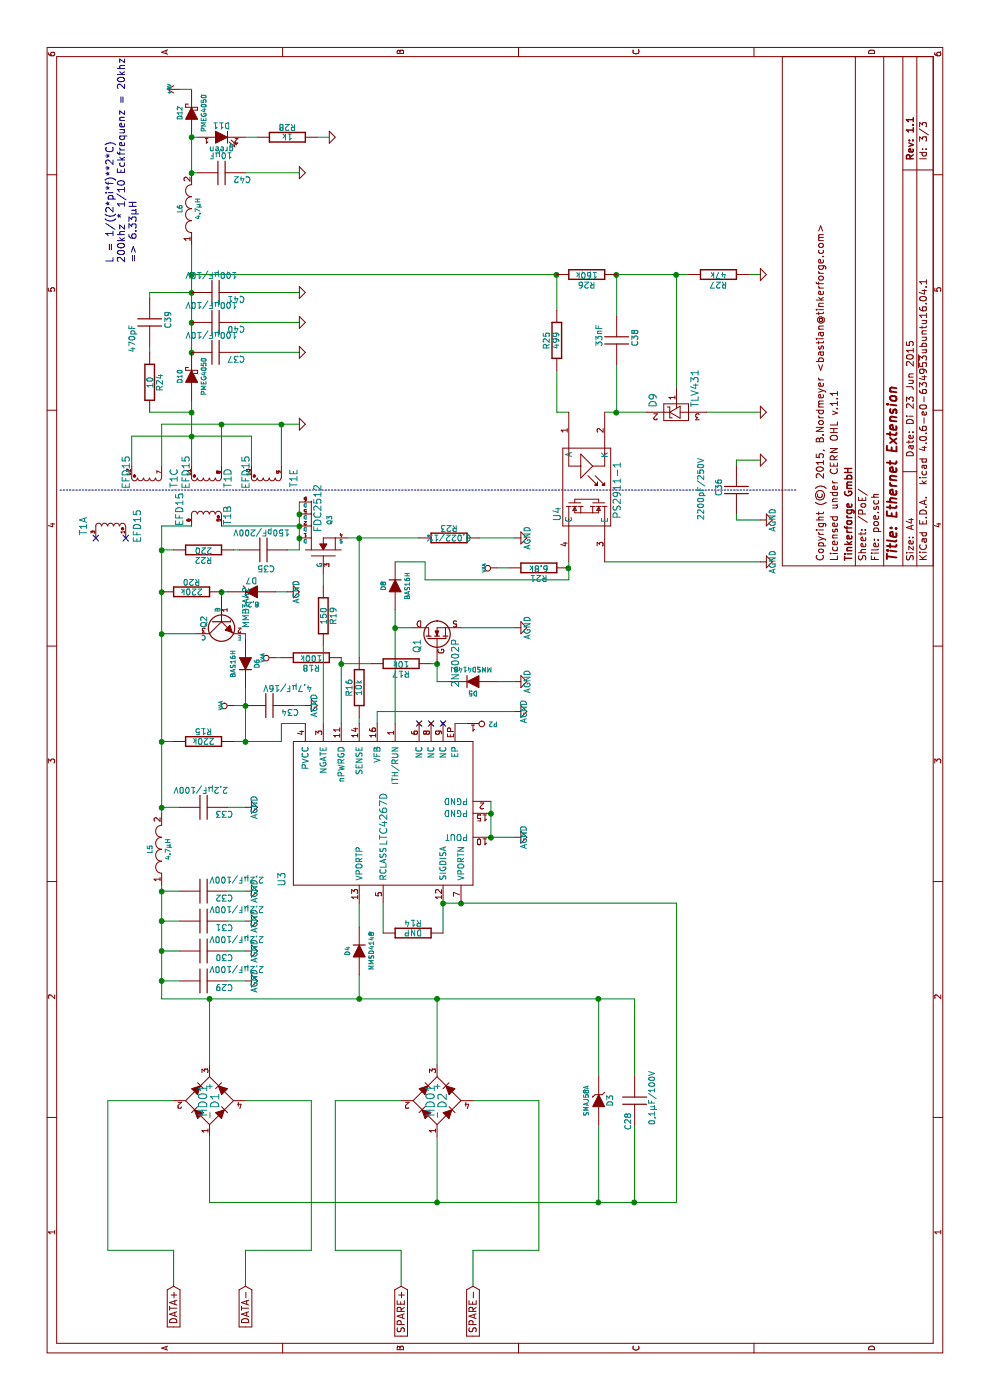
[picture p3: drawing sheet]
EESchema Schematic File Version 2
LIBS:tinkerforge
LIBS:power
LIBS:device
LIBS:transistors
LIBS:conn
LIBS:linear
LIBS:regul
LIBS:74xx
LIBS:cmos4000
LIBS:adc-dac
LIBS:memory
LIBS:xilinx
LIBS:microcontrollers
LIBS:dsp
LIBS:microchip
LIBS:analog_switches
LIBS:motorola
LIBS:texas
LIBS:intel
LIBS:audio
LIBS:interface
LIBS:digital-audio
LIBS:philips
LIBS:display
LIBS:cypress
LIBS:siliconi
LIBS:opto
LIBS:atmel
LIBS:contrib
LIBS:valves
EELAYER 25 0
EELAYER END
$Descr A4 11693 8268
encoding utf-8
Sheet 3 3
Title "Ethernet Extension"
Date "Di 23 Jun 2015"
Rev "1.1"
Comp "Tinkerforge GmbH"
Comment1 "Licensed under CERN OHL v.1.1"
Comment2 "Copyright (©) 2015, B.Nordmeyer <bastian@tinkerforge.com>"
Comment3 ""
Comment4 ""
$EndDescr
Wire Wire Line
	5650 3800 5650 3900
Wire Wire Line
	3550 3000 3350 3000
Wire Wire Line
	7000 6350 7000 5050
Connection ~ 9400 5650
Wire Wire Line
	9400 5750 9400 5150
Connection ~ 8250 5150
Wire Wire Line
	8250 5400 8250 5050
Connection ~ 9400 5150
Connection ~ 9400 4650
Wire Wire Line
	9400 1600 9400 4650
Wire Wire Line
	8250 5150 8650 5150
Wire Wire Line
	9400 4650 9100 4650
Wire Wire Line
	9200 1250 9250 1250
Wire Wire Line
	9250 1250 9250 1600
Connection ~ 8250 1600
Wire Wire Line
	8250 1600 8250 1250
Wire Wire Line
	7500 2500 7100 2500
Wire Wire Line
	7100 2000 7100 1950
Wire Wire Line
	6200 2350 6200 2300
Wire Wire Line
	7000 4750 6850 4750
Wire Wire Line
	6950 4250 6950 4150
Connection ~ 6450 3300
Wire Wire Line
	6150 3600 6150 3650
Wire Wire Line
	5650 3150 5750 3150
Wire Wire Line
	5750 3150 5750 4300
Wire Wire Line
	6200 3000 7200 3000
Wire Wire Line
	950  3350 1250 3350
Wire Wire Line
	950  1450 1250 1450
Wire Wire Line
	7850 6350 7850 6150
Connection ~ 6950 4750
Wire Wire Line
	6000 4300 6000 4150
Wire Wire Line
	5800 2050 5800 1950
Wire Wire Line
	9250 2500 9250 2000
Wire Wire Line
	9000 2500 9000 2000
Wire Wire Line
	7850 6150 7800 6150
Wire Wire Line
	8350 1600 7800 1600
Wire Wire Line
	8150 1850 7800 1850
Wire Wire Line
	8150 2350 7800 2350
Wire Wire Line
	7800 1100 8050 1100
Wire Wire Line
	7300 1600 7300 1350
Connection ~ 7400 2500
Connection ~ 7200 3000
Wire Wire Line
	7200 4300 7200 4000
Wire Wire Line
	4700 4300 4700 4100
Connection ~ 4700 4100
Wire Wire Line
	6750 2400 6750 2300
Wire Wire Line
	6400 1350 6400 1650
Wire Wire Line
	6700 1850 6750 1850
Connection ~ 5500 1350
Wire Wire Line
	5800 2450 5800 2550
Connection ~ 5500 2050
Wire Wire Line
	5500 1350 5500 1450
Wire Wire Line
	3350 1350 4300 1350
Wire Wire Line
	4950 2050 4950 1900
Wire Wire Line
	4950 1350 4950 1500
Connection ~ 4950 1350
Connection ~ 3350 1750
Wire Wire Line
	3350 1350 3350 5300
Wire Wire Line
	3900 3700 4150 3700
Connection ~ 3350 3000
Connection ~ 1650 5000
Wire Wire Line
	1650 5300 2300 5300
Wire Wire Line
	1650 5000 2300 5000
Connection ~ 3350 3650
Wire Wire Line
	2500 2800 1250 2800
Wire Wire Line
	1250 2800 1250 3350
Wire Wire Line
	1250 2600 1250 2050
Wire Wire Line
	1250 2600 2500 2600
Wire Wire Line
	1250 1450 1250 900 
Wire Wire Line
	1250 900  2500 900 
Wire Wire Line
	2500 4500 1250 4500
Wire Wire Line
	1250 4500 1250 3950
Connection ~ 1650 3650
Wire Wire Line
	3350 5000 2700 5000
Wire Wire Line
	3350 5300 2700 5300
Connection ~ 3350 5000
Wire Wire Line
	1650 1750 1650 5650
Wire Wire Line
	1650 5650 4150 5650
Connection ~ 1650 5300
Wire Wire Line
	4150 5650 4150 3700
Connection ~ 4150 3850
Wire Wire Line
	4150 3200 3900 3200
Wire Wire Line
	5650 2550 5650 2350
Wire Wire Line
	5650 2350 5500 2350
Wire Wire Line
	5500 2350 5500 1950
Wire Wire Line
	5500 2050 5950 2050
Connection ~ 5800 2050
Wire Wire Line
	6400 2050 6350 2050
Connection ~ 6400 1350
Wire Wire Line
	6750 1850 6750 1900
Connection ~ 6750 1850
Connection ~ 4900 4100
Wire Wire Line
	7200 3500 7200 2900
Connection ~ 7300 2500
Connection ~ 6750 1350
Wire Wire Line
	7300 1850 7300 2500
Wire Wire Line
	8050 1100 8050 2100
Wire Wire Line
	8050 2100 7800 2100
Connection ~ 8050 1600
Wire Wire Line
	7800 1350 8150 1350
Connection ~ 8150 1850
Wire Wire Line
	8150 1350 8150 2500
Connection ~ 8150 2350
Wire Wire Line
	8750 2500 8750 2000
Wire Wire Line
	7400 6150 7350 6150
Connection ~ 8750 1600
Connection ~ 9250 1600
Connection ~ 9000 1600
Wire Wire Line
	9650 1600 8750 1600
Wire Wire Line
	6450 3300 6450 3450
Wire Wire Line
	6450 4300 6450 3850
Wire Wire Line
	6150 3650 6000 3650
Wire Wire Line
	6000 3650 6000 3750
Connection ~ 6150 3650
Wire Wire Line
	7350 6150 7350 6350
Wire Wire Line
	1250 2050 950  2050
Wire Wire Line
	1250 3950 950  3950
Wire Wire Line
	5700 3000 5650 3000
Wire Wire Line
	6150 3100 6150 2850
Wire Wire Line
	5650 3300 6600 3300
Wire Wire Line
	6850 4750 6850 3550
Wire Wire Line
	6850 3550 7000 3550
Wire Wire Line
	7000 3550 7000 3300
Wire Wire Line
	6200 2850 5650 2850
Connection ~ 6150 2850
Wire Wire Line
	7100 2500 7100 2400
Connection ~ 7200 2500
Wire Wire Line
	7100 1450 7100 1350
Connection ~ 7100 1350
Wire Notes Line
	7600 500  7600 6650
Wire Wire Line
	8750 1250 8800 1250
Connection ~ 9400 1600
Wire Wire Line
	8600 4650 8250 4650
Wire Wire Line
	8250 4650 8250 4750
Wire Wire Line
	9400 5150 9050 5150
Wire Wire Line
	8250 6350 8250 5900
Wire Wire Line
	9400 5650 8450 5650
Wire Wire Line
	9400 6250 9400 6350
Wire Wire Line
	4150 3000 3950 3000
Wire Wire Line
	4700 4100 5000 4100
$Comp
L GND #PWR049
U 1 1
P 10250 2500
F 0 "#PWR049" H 10250 2500 30  0001 C CNN
F 1 "GND" H 10250 2430 30  0001 C CNN
F 2 "" H 10250 2500 60  0001 C CNN
F 3 "" H 10250 2500 60  0001 C CNN
	1    10250 2500
	1    0    0    -1  
$EndComp
$Comp
L C C42
U 1 1
P 10250 1850
F 0 "C42" V 10300 1950 50  0000 L CNN
F 1 "10µF" V 10100 1750 50  0000 L CNN
F 2 "1206" H 10250 1850 60  0001 C CNN
F 3 "" H 10250 1850 60  0001 C CNN
	1    10250 1850
	-1   0    0    1   
$EndComp
NoConn ~ 5650 3500
NoConn ~ 5650 3600
$Comp
L LTC4267D U3
U 1 1
P 4900 3150
F 0 "U3" H 4350 3950 60  0000 C CNN
F 1 "LTC4267D" H 4850 3100 60  0000 C CNN
F 2 "DFN16_5x3" H 4900 3150 60  0001 C CNN
F 3 "" H 4900 3150 60  0001 C CNN
	1    4900 3150
	1    0    0    -1  
$EndComp
$Comp
L DIODE D4
U 1 1
P 3750 3000
F 0 "D4" H 3750 3100 40  0000 C CNN
F 1 "MMSD4148" H 3750 2900 40  0000 C CNN
F 2 "SOD-123" H 3750 3000 60  0001 C CNN
F 3 "" H 3750 3000 60  0001 C CNN
	1    3750 3000
	1    0    0    -1  
$EndComp
$Comp
L GND #PWR050
U 1 1
P 8250 6350
F 0 "#PWR050" H 8250 6350 30  0001 C CNN
F 1 "GND" H 8250 6280 30  0001 C CNN
F 2 "" H 8250 6350 60  0001 C CNN
F 3 "" H 8250 6350 60  0001 C CNN
	1    8250 6350
	1    0    0    -1  
$EndComp
$Comp
L TLV431 D9
U 1 1
P 8250 5650
F 0 "D9" H 8350 5850 60  0000 C CNN
F 1 "TLV431" H 8450 5500 60  0000 C CNN
F 2 "SOT23-3" H 8250 5650 60  0001 C CNN
F 3 "" H 8250 5650 60  0001 C CNN
	1    8250 5650
	1    0    0    -1  
$EndComp
$Comp
L GND #PWR051
U 1 1
P 9400 6350
F 0 "#PWR051" H 9400 6350 30  0001 C CNN
F 1 "GND" H 9400 6280 30  0001 C CNN
F 2 "" H 9400 6350 60  0001 C CNN
F 3 "" H 9400 6350 60  0001 C CNN
	1    9400 6350
	1    0    0    -1  
$EndComp
$Comp
L R R27
U 1 1
P 9400 6000
F 0 "R27" V 9480 6000 50  0000 C CNN
F 1 "47k" V 9400 6000 50  0000 C CNN
F 2 "0603" H 9400 6000 60  0001 C CNN
F 3 "" H 9400 6000 60  0001 C CNN
	1    9400 6000
	-1   0    0    1   
$EndComp
$Comp
L R R26
U 1 1
P 9400 4900
F 0 "R26" V 9480 4900 50  0000 C CNN
F 1 "160k" V 9400 4900 50  0000 C CNN
F 2 "0603" H 9400 4900 60  0001 C CNN
F 3 "" H 9400 4900 60  0001 C CNN
	1    9400 4900
	-1   0    0    1   
$EndComp
$Comp
L C C38
U 1 1
P 8850 5150
F 0 "C38" V 9000 5100 50  0000 L CNN
F 1 "33nF" V 8700 5100 50  0000 L CNN
F 2 "0603" H 8850 5150 60  0001 C CNN
F 3 "" H 8850 5150 60  0001 C CNN
	1    8850 5150
	0    1    1    0   
$EndComp
$Comp
L R R25
U 1 1
P 8850 4650
F 0 "R25" V 8930 4650 50  0000 C CNN
F 1 "499" V 8850 4650 50  0000 C CNN
F 2 "0603" H 8850 4650 60  0001 C CNN
F 3 "" H 8850 4650 60  0001 C CNN
	1    8850 4650
	0    -1   -1   0   
$EndComp
$Comp
L DIODESCH D10
U 1 1
P 8550 1600
F 0 "D10" H 8550 1700 40  0000 C CNN
F 1 "PMEG4050" H 8550 1500 40  0000 C CNN
F 2 "SOD-128" H 8550 1600 60  0001 C CNN
F 3 "" H 8550 1600 60  0001 C CNN
	1    8550 1600
	1    0    0    -1  
$EndComp
$Comp
L C C39
U 1 1
P 9000 1250
F 0 "C39" V 9150 1200 50  0000 L CNN
F 1 "470pF" V 8850 1000 50  0000 L CNN
F 2 "0603" H 9000 1250 60  0001 C CNN
F 3 "" H 9000 1250 60  0001 C CNN
	1    9000 1250
	0    1    1    0   
$EndComp
$Comp
L R R24
U 1 1
P 8500 1250
F 0 "R24" V 8580 1250 50  0000 C CNN
F 1 "10" V 8500 1250 50  0000 C CNN
F 2 "0603" H 8500 1250 60  0001 C CNN
F 3 "" H 8500 1250 60  0001 C CNN
	1    8500 1250
	0    1    1    0   
$EndComp
$Comp
L VAA #PWR052
U 1 1
P 6200 2300
F 0 "#PWR052" H 6200 2360 30  0001 C CNN
F 1 "VAA" H 6200 2410 30  0000 C CNN
F 2 "" H 6200 2300 60  0001 C CNN
F 3 "" H 6200 2300 60  0001 C CNN
	1    6200 2300
	1    0    0    -1  
$EndComp
$Comp
L AGND #PWR053
U 1 1
P 7000 6350
F 0 "#PWR053" H 7000 6350 40  0001 C CNN
F 1 "AGND" H 7000 6250 50  0000 C CNN
F 2 "" H 7000 6350 60  0001 C CNN
F 3 "" H 7000 6350 60  0001 C CNN
	1    7000 6350
	1    0    0    -1  
$EndComp
$Comp
L VAA #PWR054
U 1 1
P 6950 4150
F 0 "#PWR054" H 6950 4210 30  0001 C CNN
F 1 "VAA" H 6950 4260 30  0000 C CNN
F 2 "" H 6950 4150 60  0001 C CNN
F 3 "" H 6950 4150 60  0001 C CNN
	1    6950 4150
	1    0    0    -1  
$EndComp
$Comp
L R R21
U 1 1
P 6950 4500
F 0 "R21" V 7030 4500 50  0000 C CNN
F 1 "6.8k" V 6950 4500 50  0000 C CNN
F 2 "0603" H 6950 4500 60  0001 C CNN
F 3 "" H 6950 4500 60  0001 C CNN
	1    6950 4500
	-1   0    0    1   
$EndComp
$Comp
L R R18
U 1 1
P 6200 2600
F 0 "R18" V 6280 2600 50  0000 C CNN
F 1 "100k" V 6200 2600 50  0000 C CNN
F 2 "0603" H 6200 2600 60  0001 C CNN
F 3 "" H 6200 2600 60  0001 C CNN
	1    6200 2600
	-1   0    0    1   
$EndComp
$Comp
L R R17
U 1 1
P 6150 3350
F 0 "R17" V 6230 3350 50  0000 C CNN
F 1 "10k" V 6150 3350 50  0000 C CNN
F 2 "0603" H 6150 3350 60  0001 C CNN
F 3 "" H 6150 3350 60  0001 C CNN
	1    6150 3350
	-1   0    0    1   
$EndComp
$Comp
L AGND #PWR055
U 1 1
P 6000 4300
F 0 "#PWR055" H 6000 4300 40  0001 C CNN
F 1 "AGND" H 6000 4200 50  0000 C CNN
F 2 "" H 6000 4300 60  0001 C CNN
F 3 "" H 6000 4300 60  0001 C CNN
	1    6000 4300
	1    0    0    -1  
$EndComp
$Comp
L DIODE D5
U 1 1
P 6000 3950
F 0 "D5" H 6000 4050 40  0000 C CNN
F 1 "MMSD4148" H 6000 3850 40  0000 C CNN
F 2 "SOD-123" H 6000 3950 60  0001 C CNN
F 3 "" H 6000 3950 60  0001 C CNN
	1    6000 3950
	0    -1   -1   0   
$EndComp
$Comp
L AGND #PWR056
U 1 1
P 6450 4300
F 0 "#PWR056" H 6450 4300 40  0001 C CNN
F 1 "AGND" H 6450 4200 50  0000 C CNN
F 2 "" H 6450 4300 60  0001 C CNN
F 3 "" H 6450 4300 60  0001 C CNN
	1    6450 4300
	1    0    0    -1  
$EndComp
$Comp
L DIODE D8
U 1 1
P 6800 3300
F 0 "D8" H 6800 3400 40  0000 C CNN
F 1 "BAS16H" H 6800 3200 40  0000 C CNN
F 2 "SOD-123" H 6800 3300 60  0001 C CNN
F 3 "" H 6800 3300 60  0001 C CNN
	1    6800 3300
	1    0    0    -1  
$EndComp
$Comp
L MOSFET_N_CH Q1
U 1 1
P 6350 3650
F 0 "Q1" H 6360 3820 60  0000 R CNN
F 1 "2N7002P" H 6360 3500 60  0000 R CNN
F 2 "SOT23GDS" H 6350 3650 60  0001 C CNN
F 3 "" H 6350 3650 60  0001 C CNN
	1    6350 3650
	1    0    0    -1  
$EndComp
$Comp
L AGND #PWR057
U 1 1
P 5750 4300
F 0 "#PWR057" H 5750 4300 40  0001 C CNN
F 1 "AGND" H 5750 4230 50  0000 C CNN
F 2 "" H 5750 4300 60  0001 C CNN
F 3 "" H 5750 4300 60  0001 C CNN
	1    5750 4300
	1    0    0    -1  
$EndComp
$Comp
L OPTO-TRANSISTOR4 U4
U 1 1
P 7600 4900
F 0 "U4" H 7800 5150 60  0000 C CNN
F 1 "PS2911-1" H 7600 4650 60  0000 C CNN
F 2 "PS2911" H 7600 4900 60  0001 C CNN
F 3 "" H 7600 4900 60  0001 C CNN
	1    7600 4900
	-1   0    0    -1  
$EndComp
$Comp
L +5V #PWR058
U 1 1
P 10950 1500
F 0 "#PWR058" H 10950 1590 20  0001 C CNN
F 1 "+5V" H 10950 1590 30  0000 C CNN
F 2 "" H 10950 1500 60  0001 C CNN
F 3 "" H 10950 1500 60  0001 C CNN
	1    10950 1500
	1    0    0    -1  
$EndComp
$Comp
L VAA #PWR059
U 1 1
P 5800 1950
F 0 "#PWR059" H 5800 2010 30  0001 C CNN
F 1 "VAA" H 5800 2060 30  0000 C CNN
F 2 "" H 5800 1950 60  0001 C CNN
F 3 "" H 5800 1950 60  0001 C CNN
	1    5800 1950
	1    0    0    -1  
$EndComp
$Comp
L GND #PWR060
U 1 1
P 9250 2500
F 0 "#PWR060" H 9250 2500 30  0001 C CNN
F 1 "GND" H 9250 2430 30  0001 C CNN
F 2 "" H 9250 2500 60  0001 C CNN
F 3 "" H 9250 2500 60  0001 C CNN
	1    9250 2500
	1    0    0    -1  
$EndComp
$Comp
L C C41
U 1 1
P 9250 1800
F 0 "C41" V 9300 1900 50  0000 L CNN
F 1 "100µF/10V" V 9100 1550 50  0000 L CNN
F 2 "1206" H 9250 1800 60  0001 C CNN
F 3 "" H 9250 1800 60  0001 C CNN
	1    9250 1800
	-1   0    0    1   
$EndComp
$Comp
L C C40
U 1 1
P 9000 1800
F 0 "C40" V 9050 1900 50  0000 L CNN
F 1 "100µF/10V" V 8850 1550 50  0000 L CNN
F 2 "1206" H 9000 1800 60  0001 C CNN
F 3 "" H 9000 1800 60  0001 C CNN
	1    9000 1800
	-1   0    0    1   
$EndComp
$Comp
L GND #PWR061
U 1 1
P 9000 2500
F 0 "#PWR061" H 9000 2500 30  0001 C CNN
F 1 "GND" H 9000 2430 30  0001 C CNN
F 2 "" H 9000 2500 60  0001 C CNN
F 3 "" H 9000 2500 60  0001 C CNN
	1    9000 2500
	1    0    0    -1  
$EndComp
$Comp
L ZENER D3
U 1 1
P 2500 5000
F 0 "D3" H 2500 5100 50  0000 C CNN
F 1 "SMAJ58A" H 2500 4900 40  0000 C CNN
F 2 "DO-214AC" H 2500 5000 60  0001 C CNN
F 3 "" H 2500 5000 60  0001 C CNN
	1    2500 5000
	-1   0    0    1   
$EndComp
$Comp
L R R22
U 1 1
P 7100 1700
F 0 "R22" V 7180 1700 50  0000 C CNN
F 1 "220" V 7100 1700 50  0000 C CNN
F 2 "0603" H 7100 1700 60  0001 C CNN
F 3 "" H 7100 1700 60  0001 C CNN
	1    7100 1700
	-1   0    0    1   
$EndComp
$Comp
L C C35
U 1 1
P 7100 2200
F 0 "C35" V 7250 2150 50  0000 L CNN
F 1 "150pF/200V" V 6950 1950 50  0000 L CNN
F 2 "0805" H 7100 2200 60  0001 C CNN
F 3 "" H 7100 2200 60  0001 C CNN
	1    7100 2200
	-1   0    0    1   
$EndComp
$Comp
L C C36
U 1 1
P 7600 6150
F 0 "C36" V 7450 6100 50  0000 L CNN
F 1 "2200pF/250V" V 7300 5900 50  0000 L CNN
F 2 "0805" H 7600 6150 60  0001 C CNN
F 3 "" H 7600 6150 60  0001 C CNN
	1    7600 6150
	0    1    1    0   
$EndComp
$Comp
L GND #PWR062
U 1 1
P 7850 6350
F 0 "#PWR062" H 7850 6350 30  0001 C CNN
F 1 "GND" H 7850 6280 30  0001 C CNN
F 2 "" H 7850 6350 60  0001 C CNN
F 3 "" H 7850 6350 60  0001 C CNN
	1    7850 6350
	1    0    0    -1  
$EndComp
$Comp
L AGND #PWR063
U 1 1
P 7350 6350
F 0 "#PWR063" H 7350 6350 40  0001 C CNN
F 1 "AGND" H 7350 6250 50  0000 C CNN
F 2 "" H 7350 6350 60  0001 C CNN
F 3 "" H 7350 6350 60  0001 C CNN
	1    7350 6350
	1    0    0    -1  
$EndComp
$Comp
L GND #PWR064
U 1 1
P 8750 2500
F 0 "#PWR064" H 8750 2500 30  0001 C CNN
F 1 "GND" H 8750 2430 30  0001 C CNN
F 2 "" H 8750 2500 60  0001 C CNN
F 3 "" H 8750 2500 60  0001 C CNN
	1    8750 2500
	1    0    0    -1  
$EndComp
$Comp
L DIODESCH D12
U 1 1
P 10750 1600
F 0 "D12" H 10750 1700 40  0000 C CNN
F 1 "PMEG4050" H 10750 1500 40  0000 C CNN
F 2 "SOD-128" H 10750 1600 60  0001 C CNN
F 3 "" H 10750 1600 60  0001 C CNN
	1    10750 1600
	1    0    0    -1  
$EndComp
$Comp
L C C37
U 1 1
P 8750 1800
F 0 "C37" V 8800 1900 50  0000 L CNN
F 1 "100µF/10V" V 8600 1550 50  0000 L CNN
F 2 "1206" H 8750 1800 60  0001 C CNN
F 3 "" H 8750 1800 60  0001 C CNN
	1    8750 1800
	-1   0    0    1   
$EndComp
$Comp
L GND #PWR065
U 1 1
P 8150 2500
F 0 "#PWR065" H 8150 2500 30  0001 C CNN
F 1 "GND" H 8150 2430 30  0001 C CNN
F 2 "" H 8150 2500 60  0001 C CNN
F 3 "" H 8150 2500 60  0001 C CNN
	1    8150 2500
	1    0    0    -1  
$EndComp
$Comp
L EFD15 T1
U 5 1
P 7700 2200
F 0 "T1" H 7700 1950 60  0000 C CNN
F 1 "EFD15" H 7650 2350 60  0000 C CNN
F 2 "EFD15" H 7240 2155 60  0001 C CNN
F 3 "" H 7700 2200 60  0001 C CNN
	5    7700 2200
	-1   0    0    -1  
$EndComp
$Comp
L EFD15 T1
U 4 1
P 7700 1700
F 0 "T1" H 7700 1500 60  0000 C CNN
F 1 "EFD15" H 7650 1850 60  0000 C CNN
F 2 "EFD15" H 7240 1655 60  0001 C CNN
F 3 "" H 7700 1700 60  0001 C CNN
	4    7700 1700
	-1   0    0    -1  
$EndComp
$Comp
L EFD15 T1
U 3 1
P 7700 1200
F 0 "T1" H 7700 950 60  0000 C CNN
F 1 "EFD15" H 7650 1350 60  0000 C CNN
F 2 "EFD15" H 7240 1155 60  0001 C CNN
F 3 "" H 7700 1200 60  0001 C CNN
	3    7700 1200
	-1   0    0    -1  
$EndComp
$Comp
L EFD15 T1
U 1 1
P 7300 950
F 0 "T1" H 7300 700 60  0000 C CNN
F 1 "EFD15" H 7300 1150 60  0000 C CNN
F 2 "EFD15" H 6840 905 60  0001 C CNN
F 3 "" H 7300 950 60  0001 C CNN
	1    7300 950 
	1    0    0    1   
$EndComp
$Comp
L EFD15 T1
U 2 1
P 7400 1750
F 0 "T1" H 7390 1905 60  0000 C CNN
F 1 "EFD15" H 7440 1505 60  0000 C CNN
F 2 "EFD15" H 6940 1705 60  0001 C CNN
F 3 "" H 7400 1750 60  0001 C CNN
	2    7400 1750
	1    0    0    1   
$EndComp
$Comp
L R R16
U 1 1
P 5950 3000
F 0 "R16" V 6030 3000 50  0000 C CNN
F 1 "10k" V 5950 3000 50  0000 C CNN
F 2 "0603" H 5950 3000 60  0001 C CNN
F 3 "" H 5950 3000 60  0001 C CNN
	1    5950 3000
	0    -1   -1   0   
$EndComp
$Comp
L R R23
U 1 1
P 7200 3750
F 0 "R23" V 7280 3750 50  0000 C CNN
F 1 "0,022/1%" V 7200 3750 50  0000 C CNN
F 2 "1210" H 7200 3750 60  0001 C CNN
F 3 "" H 7200 3750 60  0001 C CNN
	1    7200 3750
	1    0    0    -1  
$EndComp
$Comp
L AGND #PWR066
U 1 1
P 7200 4300
F 0 "#PWR066" H 7200 4300 40  0001 C CNN
F 1 "AGND" H 7200 4200 50  0000 C CNN
F 2 "" H 7200 4300 60  0001 C CNN
F 3 "" H 7200 4300 60  0001 C CNN
	1    7200 4300
	1    0    0    -1  
$EndComp
$Comp
L FDC2512 Q3
U 1 1
P 7100 2700
F 0 "Q3" H 7350 2650 40  0000 C CNN
F 1 "FDC2512" H 7450 2750 60  0000 C CNN
F 2 "SuperSOT6" H 7600 2550 60  0001 C CNN
F 3 "" H 7100 2700 60  0001 C CNN
	1    7100 2700
	1    0    0    -1  
$EndComp
NoConn ~ 5650 3700
$Comp
L AGND #PWR067
U 1 1
P 4700 4300
F 0 "#PWR067" H 4700 4300 40  0001 C CNN
F 1 "AGND" H 4700 4230 50  0000 C CNN
F 2 "" H 4700 4300 60  0001 C CNN
F 3 "" H 4700 4300 60  0001 C CNN
	1    4700 4300
	1    0    0    -1  
$EndComp
$Comp
L AGND #PWR068
U 1 1
P 6750 2400
F 0 "#PWR068" H 6750 2400 40  0001 C CNN
F 1 "AGND" H 6750 2330 50  0000 C CNN
F 2 "" H 6750 2400 60  0001 C CNN
F 3 "" H 6750 2400 60  0001 C CNN
	1    6750 2400
	1    0    0    -1  
$EndComp
$Comp
L ZENER D7
U 1 1
P 6750 2100
F 0 "D7" H 6750 2200 50  0000 C CNN
F 1 "8.2V" H 6750 2000 40  0000 C CNN
F 2 "SOD-123" H 6750 2100 60  0001 C CNN
F 3 "" H 6750 2100 60  0001 C CNN
	1    6750 2100
	0    1    1    0   
$EndComp
$Comp
L R R20
U 1 1
P 6750 1600
F 0 "R20" V 6830 1600 50  0000 C CNN
F 1 "220k" V 6750 1600 50  0000 C CNN
F 2 "0603" H 6750 1600 60  0001 C CNN
F 3 "" H 6750 1600 60  0001 C CNN
	1    6750 1600
	1    0    0    -1  
$EndComp
$Comp
L MMBTA42 Q2
U 1 1
P 6500 1850
F 0 "Q2" H 6550 2000 50  0000 R CNN
F 1 "MMBTA42" H 6550 1650 50  0000 R CNN
F 2 "SOT23-3" H 6500 1850 60  0001 C CNN
F 3 "" H 6500 1850 60  0001 C CNN
	1    6500 1850
	-1   0    0    -1  
$EndComp
$Comp
L AGND #PWR069
U 1 1
P 5800 2550
F 0 "#PWR069" H 5800 2550 40  0001 C CNN
F 1 "AGND" H 5800 2480 50  0000 C CNN
F 2 "" H 5800 2550 60  0001 C CNN
F 3 "" H 5800 2550 60  0001 C CNN
	1    5800 2550
	1    0    0    -1  
$EndComp
$Comp
L C C34
U 1 1
P 5800 2250
F 0 "C34" V 5850 2350 50  0000 L CNN
F 1 "4,7µF/16V" V 5650 2200 50  0000 L CNN
F 2 "0805" H 5800 2250 60  0001 C CNN
F 3 "" H 5800 2250 60  0001 C CNN
	1    5800 2250
	-1   0    0    1   
$EndComp
$Comp
L DIODE D6
U 1 1
P 6150 2050
F 0 "D6" H 6150 2150 40  0000 C CNN
F 1 "BAS16H" H 6150 1950 40  0000 C CNN
F 2 "SOD-123" H 6150 2050 60  0001 C CNN
F 3 "" H 6150 2050 60  0001 C CNN
	1    6150 2050
	-1   0    0    1   
$EndComp
$Comp
L R R15
U 1 1
P 5500 1700
F 0 "R15" V 5580 1700 50  0000 C CNN
F 1 "220k" V 5500 1700 50  0000 C CNN
F 2 "0603" H 5500 1700 60  0001 C CNN
F 3 "" H 5500 1700 60  0001 C CNN
	1    5500 1700
	1    0    0    -1  
$EndComp
$Comp
L C C33
U 1 1
P 4950 1700
F 0 "C33" V 5000 1800 50  0000 L CNN
F 1 "2,2µF/100V" V 4800 1450 50  0000 L CNN
F 2 "1206" H 4950 1700 60  0001 C CNN
F 3 "" H 4950 1700 60  0001 C CNN
	1    4950 1700
	-1   0    0    1   
$EndComp
$Comp
L AGND #PWR070
U 1 1
P 4950 2050
F 0 "#PWR070" H 4950 2050 40  0001 C CNN
F 1 "AGND" H 4950 1980 50  0000 C CNN
F 2 "" H 4950 2050 60  0001 C CNN
F 3 "" H 4950 2050 60  0001 C CNN
	1    4950 2050
	1    0    0    -1  
$EndComp
$Comp
L INDUCTOR L5
U 1 1
P 4600 1350
F 0 "L5" H 4600 1450 40  0000 C CNN
F 1 "4.7µH" H 4600 1300 40  0000 C CNN
F 2 "NR4040" H 4600 1350 60  0001 C CNN
F 3 "" H 4600 1350 60  0001 C CNN
	1    4600 1350
	1    0    0    -1  
$EndComp
$Comp
L AGND #PWR071
U 1 1
P 3750 2050
F 0 "#PWR071" H 3750 2050 40  0001 C CNN
F 1 "AGND" H 3750 1980 50  0000 C CNN
F 2 "" H 3750 2050 60  0001 C CNN
F 3 "" H 3750 2050 60  0001 C CNN
	1    3750 2050
	1    0    0    -1  
$EndComp
$Comp
L R R14
U 1 1
P 3900 3450
F 0 "R14" V 3980 3450 50  0000 C CNN
F 1 "DNP" V 3900 3450 50  0000 C CNN
F 2 "0603" H 3900 3450 60  0001 C CNN
F 3 "" H 3900 3450 60  0001 C CNN
	1    3900 3450
	1    0    0    -1  
$EndComp
$Comp
L C C28
U 1 1
P 2500 5300
F 0 "C28" V 2550 5400 50  0000 L CNN
F 1 "0,1µF/100V" V 2350 5050 50  0000 L CNN
F 2 "0805" H 2500 5300 60  0001 C CNN
F 3 "" H 2500 5300 60  0001 C CNN
	1    2500 5300
	0    -1   -1   0   
$EndComp
Text GLabel 950  3950 0    60   Input ~ 0
SPARE-
Text GLabel 950  3350 0    60   Input ~ 0
SPARE+
Text GLabel 950  2050 0    60   Input ~ 0
DATA-
Text GLabel 950  1450 0    60   Input ~ 0
DATA+
$Comp
L D_Bridge D2
U 1 1
P 2500 3650
F 0 "D2" H 2500 3700 70  0000 C CNN
F 1 "HD01" H 2500 3600 70  0000 C CNN
F 2 "MiniDIP" H 2500 3650 60  0001 C CNN
F 3 "" H 2500 3650 60  0001 C CNN
	1    2500 3650
	1    0    0    1   
$EndComp
$Comp
L D_Bridge D1
U 1 1
P 2500 1750
F 0 "D1" H 2500 1800 70  0000 C CNN
F 1 "HD01" H 2500 1700 70  0000 C CNN
F 2 "MiniDIP" H 2500 1750 60  0001 C CNN
F 3 "" H 2500 1750 60  0001 C CNN
	1    2500 1750
	1    0    0    1   
$EndComp
Connection ~ 4150 3700
$Comp
L AGND #PWR072
U 1 1
P 3500 2050
F 0 "#PWR072" H 3500 2050 40  0001 C CNN
F 1 "AGND" H 3500 1980 50  0000 C CNN
F 2 "" H 3500 2050 60  0001 C CNN
F 3 "" H 3500 2050 60  0001 C CNN
	1    3500 2050
	1    0    0    -1  
$EndComp
NoConn ~ 7200 1050
NoConn ~ 7200 800 
$Comp
L R R19
U 1 1
P 6550 2700
F 0 "R19" V 6630 2700 50  0000 C CNN
F 1 "150" V 6550 2700 50  0000 C CNN
F 2 "0603" H 6550 2700 60  0001 C CNN
F 3 "" H 6550 2700 60  0001 C CNN
	1    6550 2700
	0    1    1    0   
$EndComp
Wire Wire Line
	6900 2700 6800 2700
Wire Wire Line
	6300 2700 5650 2700
$Comp
L INDUCTOR L6
U 1 1
P 9950 1600
F 0 "L6" H 9950 1700 40  0000 C CNN
F 1 "4.7µH" H 9950 1550 40  0000 C CNN
F 2 "NR4040" H 9950 1600 60  0001 C CNN
F 3 "" H 9950 1600 60  0001 C CNN
	1    9950 1600
	1    0    0    -1  
$EndComp
Wire Wire Line
	10250 1650 10250 1600
Wire Wire Line
	10250 1600 10550 1600
Wire Wire Line
	10950 1500 10950 1600
Wire Wire Line
	10250 2500 10250 2050
Connection ~ 10250 1600
Text Notes 9500 1150 0    60   ~ 0
L = 1/((2*pi*f)**2*C)\n200khz * 1/10 Eckfrequenz = 20khz\n=> 6.33µH
$Comp
L LED D11
U 1 1
P 10550 1850
F 0 "D11" H 10550 1950 50  0000 C CNN
F 1 "green" H 10550 1750 50  0000 C CNN
F 2 "D0603" H 10550 1850 60  0001 C CNN
F 3 "" H 10550 1850 60  0001 C CNN
	1    10550 1850
	0    1    1    0   
$EndComp
$Comp
L R R28
U 1 1
P 10550 2400
F 0 "R28" V 10630 2400 50  0000 C CNN
F 1 "1k" V 10550 2400 50  0000 C CNN
F 2 "0603" H 10550 2400 60  0001 C CNN
F 3 "" H 10550 2400 60  0001 C CNN
	1    10550 2400
	1    0    0    -1  
$EndComp
$Comp
L GND #PWR073
U 1 1
P 10550 2750
F 0 "#PWR073" H 10550 2750 30  0001 C CNN
F 1 "GND" H 10550 2680 30  0001 C CNN
F 2 "" H 10550 2750 60  0001 C CNN
F 3 "" H 10550 2750 60  0001 C CNN
	1    10550 2750
	1    0    0    -1  
$EndComp
Wire Wire Line
	10550 2750 10550 2650
Wire Wire Line
	10550 2150 10550 2050
Wire Wire Line
	10550 1600 10550 1650
Connection ~ 10550 1600
$Comp
L C C29
U 1 1
P 3500 1700
F 0 "C29" V 3550 1800 50  0000 L CNN
F 1 "2,2µF/100V" V 3400 1750 50  0000 L CNN
F 2 "1206" H 3500 1700 60  0001 C CNN
F 3 "" H 3500 1700 60  0001 C CNN
	1    3500 1700
	-1   0    0    1   
$EndComp
$Comp
L C C30
U 1 1
P 3750 1700
F 0 "C30" V 3800 1800 50  0000 L CNN
F 1 "2,2µF/100V" V 3650 1750 50  0000 L CNN
F 2 "1206" H 3750 1700 60  0001 C CNN
F 3 "" H 3750 1700 60  0001 C CNN
	1    3750 1700
	-1   0    0    1   
$EndComp
$Comp
L C C31
U 1 1
P 4000 1700
F 0 "C31" V 4050 1800 50  0000 L CNN
F 1 "2,2µF/100V" V 3900 1750 50  0000 L CNN
F 2 "1206" H 4000 1700 60  0001 C CNN
F 3 "" H 4000 1700 60  0001 C CNN
	1    4000 1700
	-1   0    0    1   
$EndComp
$Comp
L C C32
U 1 1
P 4250 1700
F 0 "C32" V 4300 1800 50  0000 L CNN
F 1 "2,2µF/100V" V 4150 1750 50  0000 L CNN
F 2 "1206" H 4250 1700 60  0001 C CNN
F 3 "" H 4250 1700 60  0001 C CNN
	1    4250 1700
	-1   0    0    1   
$EndComp
$Comp
L AGND #PWR074
U 1 1
P 4000 2050
F 0 "#PWR074" H 4000 2050 40  0001 C CNN
F 1 "AGND" H 4000 1980 50  0000 C CNN
F 2 "" H 4000 2050 60  0001 C CNN
F 3 "" H 4000 2050 60  0001 C CNN
	1    4000 2050
	1    0    0    -1  
$EndComp
$Comp
L AGND #PWR075
U 1 1
P 4250 2050
F 0 "#PWR075" H 4250 2050 40  0001 C CNN
F 1 "AGND" H 4250 1980 50  0000 C CNN
F 2 "" H 4250 2050 60  0001 C CNN
F 3 "" H 4250 2050 60  0001 C CNN
	1    4250 2050
	1    0    0    -1  
$EndComp
Wire Wire Line
	3500 2050 3500 1900
Wire Wire Line
	3750 2050 3750 1900
Wire Wire Line
	4000 2050 4000 1900
Wire Wire Line
	4250 2050 4250 1900
Wire Wire Line
	4250 1350 4250 1500
Connection ~ 4250 1350
Wire Wire Line
	4000 1500 4000 1350
Connection ~ 4000 1350
Wire Wire Line
	3750 1500 3750 1350
Connection ~ 3750 1350
Wire Wire Line
	3500 1500 3500 1350
Connection ~ 3500 1350
Wire Wire Line
	7300 1350 4900 1350
$Comp
L CONN_1 P2
U 1 1
P 5650 4000
F 0 "P2" H 5730 4000 40  0000 L CNN
F 1 "CONN_1" H 5650 4055 30  0001 C CNN
F 2 "con" H 5650 4000 60  0001 C CNN
F 3 "" H 5650 4000 60  0000 C CNN
	1    5650 4000
	0    1    1    0   
$EndComp
Wire Wire Line
	1650 3650 2200 3650
Wire Wire Line
	3350 3650 2800 3650
Wire Wire Line
	2500 3950 2500 4500
Wire Wire Line
	2500 3350 2500 2800
Wire Wire Line
	2500 2600 2500 2050
Wire Wire Line
	1650 1750 2200 1750
Wire Wire Line
	2800 1750 3350 1750
Wire Wire Line
	2500 900  2500 1450
$EndSCHEMATC
